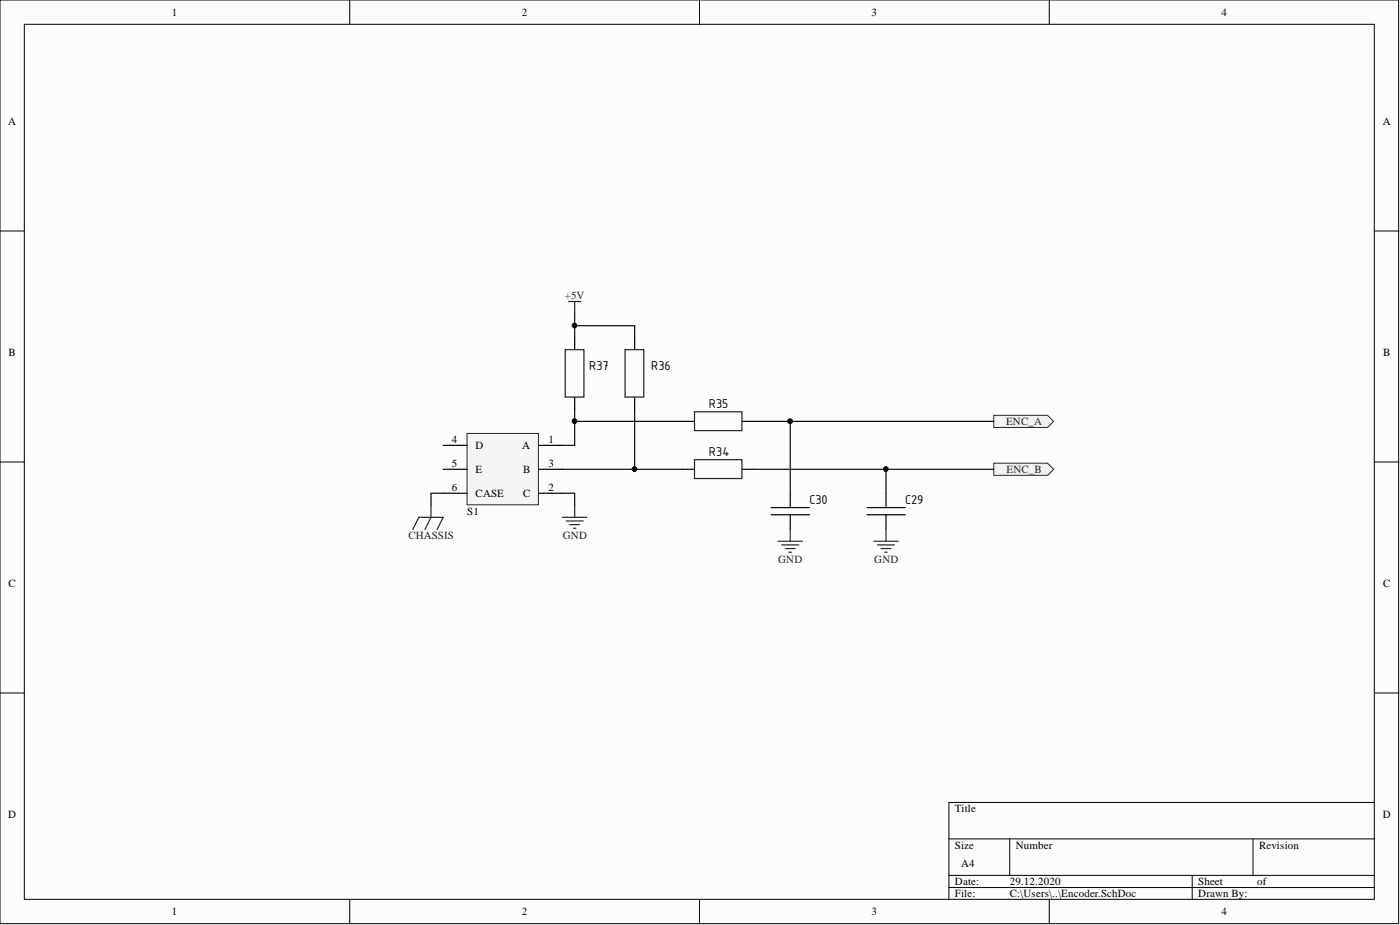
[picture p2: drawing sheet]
<svg xmlns="http://www.w3.org/2000/svg" width="292mm" height="193mm" viewBox="0 0 292 193" stroke-linecap="round" stroke-linejoin="round" font-family="sans-serif">
<g fill="#fcfcfc" stroke="#000" stroke-width=".21">
<path d="M0 0h291.8v192.7h-291.8z"/>
<path d="M5.1 5.1h281.6v182.5h-281.6z"/>
</g>
<g fill="none" stroke="#000" stroke-width=".21">
<path d="M73 0v5.1M145.9 0v5.1M218.9 0v5.1M0 48.2h5.1M286.8 48.2h5.1M0 96.4h5.1M286.8 96.4h5.1M0 144.6h5.1M286.8 144.6h5.1M198 175h88.8M210.7 175v7.6M261.4 175v7.6"/>
<path d="M286.8 167.4h-88.8v20.3M73 187.7v5.1M145.9 187.7v5.1M198 182.6h88.8M198 185.2h88.8M218.9 187.7v5.1M248.7 182.6v5.1"/>
</g>
<path d="M97.4 90.4h14.9v14.9h-14.9z" fill="#f5f5f5" stroke="#262626" stroke-width=".21"/>
<g fill="none" stroke="#000" stroke-width=".25">
<path d="M119.9 70.4v2.5M132.4 70.4v2.5M92.4 92.9h5M92.4 97.9h5M112.4 92.9h5M112.4 97.9h5M119.9 82.9v2.5M132.4 82.9v2.5M142.4 97.9h2.5M142.4 87.9h2.5M154.9 97.9h2.5M154.9 87.9h2.5"/>
<path d="M92.4 102.9h5M112.4 102.9h5M160.9 107.4h8M160.9 105.9h8M164.9 102.9v3M164.9 107.4v3"/>
</g>
<g fill="none" stroke="#262626" stroke-width=".25">
<path d="M117.9 72.9h3.9v9.9h-3.9zM118.6 62.9h2.6M119.9 62.9v2.5M130.4 72.9h3.9v9.9h-3.9zM144.9 85.9h9.9v3.9h-9.9zM144.9 95.9h9.9v3.9h-9.9zM117.4 107.9h5M118.1 108.7h3.6M118.9 109.4h2M119.7 110.2h.5M119.9 105.4v2.5M162.3 112.9h5.1"/>
<path d="M163.1 113.7h3.6M163.9 114.4h2M164.6 115.2h.5M164.9 110.4v2.5"/>
</g>
<g fill="#f0f0f0" stroke="#262626" stroke-width=".21">
<path d="M207.3 86.6h11.3l1.2 1.3-1.2 1.3h-11.3z" fill-rule="evenodd"/>
<path d="M207.3 96.6h11.3l1.2 1.3-1.2 1.3h-11.3z" fill-rule="evenodd"/>
</g>
<path d="M86.1 110.5l1.3-2.6h5.1l-1.3 2.6M89.9 105.4v2.5l-1.2 2.6M182.3 112.9h5.1M183.1 113.7h3.5M183.8 114.4h2.1M184.6 115.2h.5M184.9 110.4v2.5" fill="none" stroke="#262626" stroke-width=".25"/>
<path d="M180.9 107.4h8M180.9 105.9h8M184.9 102.9v3M184.9 107.4v3" fill="none" stroke="#000" stroke-width=".25"/>
<path d="M119.9 67.9h12.5v2.5M119.9 65.4v5M117.4 97.9h25M119.9 85.4v7.5h-2.5M119.9 87.9h22.5M132.4 85.4v12.5M157.4 97.9h49.9M157.4 87.9h49.9M164.9 87.9v15M184.9 97.9v5M92.4 102.9h-2.5v2.5M117.4 102.9h2.5v2.5" fill="none" stroke="#0e0e0e" stroke-width=".25"/>
<g fill="#0e0e0e" stroke="#0e0e0e" stroke-width=".21">
<circle cx="184.8" cy="97.9" r=".47"/>
<circle cx="132.4" cy="97.9" r=".47"/>
<circle cx="119.9" cy="87.9" r=".47"/>
<circle cx="119.9" cy="67.9" r=".47"/>
<circle cx="164.8" cy="87.9" r=".47"/>
</g>
<g font-size="2.9">
<text x="122.9" y="77.2">R37</text>
<text x="135.9" y="77.2">R36</text>
<text x="147.9" y="85.1">R35</text>
<text x="147.9" y="95.1">R34</text>
<text x="168.9" y="105.2">C30</text>
<text x="188.8" y="105.2">C29</text>
</g>
<g font-size="2.3">
<text x="35.9" y="3.3">1</text>
<text x="108.9" y="3.3">2</text>
<text x="181.8" y="3.3">3</text>
<text x="254.8" y="3.3">4</text>
<text x="1.7" y="26.1">A</text>
<text x="288.5" y="26.1">A</text>
<text x="1.8" y="74.3">B</text>
<text x="288.6" y="74.3">B</text>
<text x="94.3" y="92.4">4</text>
<text x="99.2" y="93.7">D</text>
<text x="109" y="93.7">A</text>
<text x="114.5" y="92.4">1</text>
<text x="94.3" y="97.4">5</text>
<text x="99.2" y="98.7">E</text>
<text x="109.1" y="98.7">B</text>
<text x="114.5" y="97.4">3</text>
<text x="94.3" y="102.4">6</text>
<text x="97.5" y="107.5">S1</text>
<text x="99.2" y="103.7">CASE</text>
<text x="109.1" y="103.7">C</text>
<text x="114.5" y="102.4">2</text>
<text x="1.8" y="122.5">C</text>
<text x="288.6" y="122.5">C</text>
<text x="1.7" y="170.7">D</text>
<text x="199.2" y="169.4">Title</text>
<text x="288.5" y="170.7">D</text>
<text x="199.2" y="177">Size</text>
<text x="211.9" y="177">Number</text>
<text x="262.7" y="177">Revision</text>
<text x="199.2" y="184.6">Date:</text>
<text x="200.5" y="180.8">A4</text>
<text x="210.7" y="184.6">29.12.2020</text>
<text x="250" y="184.6">Sheet</text>
<text x="262.3" y="184.6">of</text>
<text x="35.9" y="191">1</text>
<text x="108.9" y="191">2</text>
<text x="181.8" y="191">3</text>
<text x="199.2" y="187.2">File:</text>
<text x="210.7" y="187.2">C:\Users\..\Encoder.SchDoc</text>
<text x="250" y="187.2">Drawn By:</text>
<text x="254.8" y="191">4</text>
</g>
<g font-size="2.3" fill="#262626">
<text x="117.9" y="62.4">+5V</text>
<text x="209.9" y="88.7">ENC_A</text>
<text x="210" y="98.7">ENC_B</text>
<text x="85.2" y="112.5">CHASSIS</text>
<text x="117.4" y="112.5">GND</text>
<text x="162.4" y="117.5">GND</text>
<text x="182.4" y="117.5">GND</text>
</g>
</svg>
